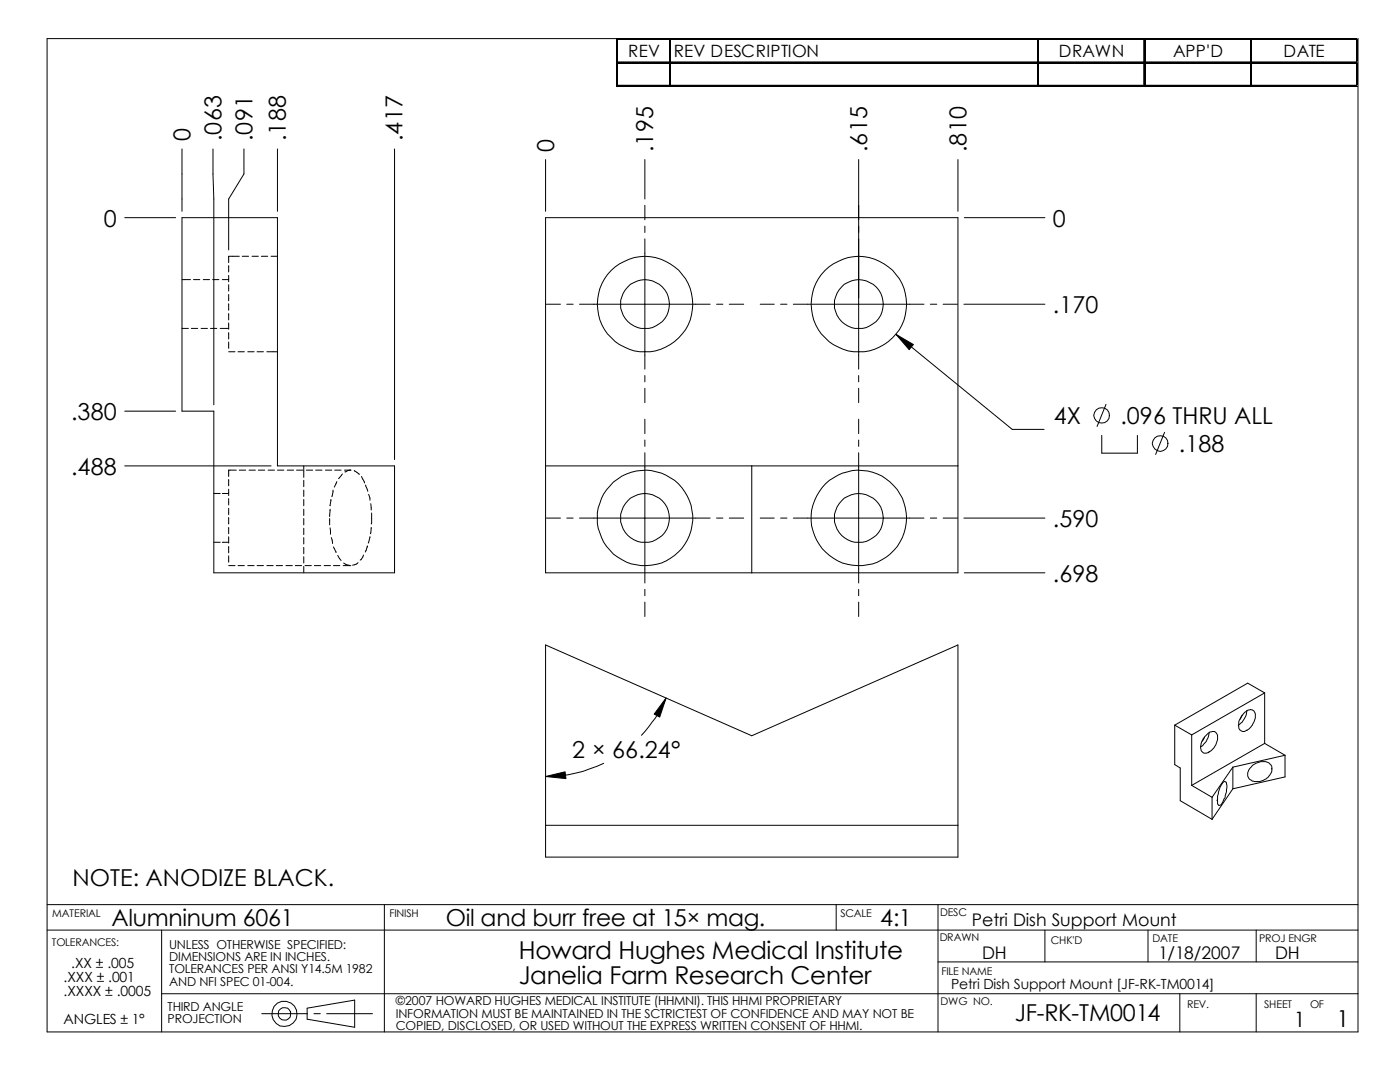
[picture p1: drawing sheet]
<svg xmlns="http://www.w3.org/2000/svg" width="279mm" height="216mm" viewBox="0 0 279 216" stroke-linecap="round" stroke-linejoin="round" font-family="sans-serif">
<g fill="none" stroke="#000" stroke-width=".2">
<path d="M9.4 7.7h261.6v198.2h-261.6zM123 7.7v9.7M123.3 12.4h147.6M123.3 17h147.6M133.6 8v9.4M207 8v9.4M228.3 8v9.4M249.5 8v9.4M270.7 8v9.4M36.3 29.7v12.5M42.5 29.7l.2 10v41.1M48.7 29.7v5l-3.1 5v10.2"/>
<path d="M55.4 29.7v12.5M78.7 29.7v62M108.9 31.8v10.4M128.7 31.8v7.9M171.4 31.8v41.9M191.2 31.8v10.4M24.9 43.4h10.2M36.3 43.4h19.1v49.6h23.3v21.3h-36v-32.3h-6.4zM36.3 55.8h1.7M38.6 55.8h1.3M40.6 55.8h1.2M42.4 55.8h1.3"/>
<path d="M44.4 55.8h1.2M45.6 53v1.3M45.6 54.9v1.3M45.6 56.8v1.3M45.6 58.8v1.2M47.8 51.1h-2.2v1.3M48.3 51.1h1.3M50.3 51.1h1.3M52.2 51.1h1.2M54.1 51.1h1.3M108.9 43.4h82.3v70.9h-82.3zM128.7 41v2.9"/>
<path d="M128.7 45.1v1.3M128.7 47.7v26M192.4 43.4h16.1M36.3 65.5h1.3M38.2 65.5h1.3M40.1 65.5h1.3M42 65.5h1.3M43.9 65.5h1.7M45.6 60.6v1.3M45.6 62.6v1.2M45.6 64.4v1.3M45.6 66.4v1.2"/>
<path d="M45.6 68.2v1.3M45.6 70.2h1.3M47.5 70.2h1.3M49.4 70.2h1.3M51.3 70.2h1.3M53.3 70.2h2.1M109.1 60.7h2.7M113.1 60.7h1.3M115.7 60.7h26M128.7 74.9v1.3M128.7 77.5v2.8M143 60.7h1.3"/>
<path d="M145.5 60.7h2.9M151.7 60.7h2.8M155.8 60.7h1.3M158.3 60.7h26.1M171.4 74.9v1.3M171.4 77.5v2.8M178.8 66.7l3.5 2-.9 1.1zM178.8 66.7l23.2 19h6.4M185.7 60.7h1.2M188.2 60.7h2.9M192.4 60.7h16.1M24.9 93h29.2"/>
<path d="M24.9 82h10.2M42.7 98.5h1.2M44.4 98.5h1.2M45.6 95.7v1.2M45.6 97.6v1.3M45.6 99.5v1.3M47.2 93.8h-1.6v1.3M47.8 93.8h1.2M49.7 93.8h1.3M51.6 93.8h1.2M53.5 93.8h1.3M55.4 93.8h1.2"/>
<path d="M57.3 93.8h1.3M59.2 93.8h1.3M60.6 93v2.2M60.6 95.8v1.3M60.6 97.8v1.3M60.6 99.7v1.2M61.1 93.8h1.3M63 93.8h1.3M64.9 93.8h1.3M66 99.7l-.1 1.2M66.5 97.8l-.3 1.3M66.8 93.8h1.3"/>
<path d="M67.2 96.1l-.5 1.1M68.3 94.6l-.7 .9M68.7 93.8h1.3M69.8 93.8l-1 .3M70.7 93.9l1 .8M72.1 95.1l.6 1.1M72.7 96.2h.1M73 96.8l.4 1.2M73.6 98.6l.2 1.2M108.9 93h82.3M128.7 83.7v2.8M128.7 87.8v1.3"/>
<path d="M128.7 90.3v26M150 93v21.3M171.4 83.7v2.8M171.4 87.8v1.3M171.4 90.3v26M219.9 86.9v3.5h7.1v-3.5M220.7 80.7l-1.8 4.4M232.4 86.3l-1.8 4.4M42.7 108.2h1.2M44.4 108.2h1.2M45.6 101.4v1.3M45.6 103.3v1.3"/>
<path d="M45.6 105.2v1.3M45.6 107.1v1.3M45.6 109.1v1.2M45.6 110.9v1.3M45.6 112.9h1.3M47.5 112.9h1.3M49.4 112.9h1.3M51.3 112.9h1.3M53.3 112.9h1.2M55.1 112.9h1.3M57.1 112.9h1.2M58.9 112.9h1.3"/>
<path d="M60.6 101.6v1.3M60.6 103.5v1.2M60.6 105.4v1.3M60.6 107.3v1.2M60.6 109.2v1.3M60.6 111.1v1.3M60.6 113v1.3M60.9 112.9h1.2M62.7 112.9h1.3M64.7 112.9h1.3M65.8 102.9h.1M65.8 103.5v1.2"/>
<path d="M65.9 105.3l.1 1.3M65.9 101.6l-.1 1.3M66.1 107.3l.3 1.2M66.5 109.1l.6 1.1M66.5 112.9h1.3M67.4 110.8l.7 1M68.5 112.9h1.5M68.6 112.4l1.1 .4M71.5 112.3l-.3 .2-.8 .3M72.6 110.7l-.7 1.1M73.3 109h.1M73.3 109l-.4 1.2"/>
<path d="M73.8 107.1l-.3 1.3M74 100.5l.1 1.3M74.1 105.2l-.2 1.3M74.2 102.4l-.1 2.2M109.1 103.4h2.7M113.1 103.4h1.3M115.7 103.4h26M128.7 117.6v1.3M143 103.4h1.3M145.5 103.4h2.9M151.7 103.4h2.8M155.8 103.4h1.3"/>
<path d="M158.3 103.4h26.1M171.4 117.6v1.3M185.7 103.4h1.2M188.2 103.4h2.9M192.4 103.4h16.1M192.4 114.3h16.1M108.9 128.7l41.1 18.1 41.2-18.1v42.3h-82.3zM128.7 120.1v2.9M132.9 139.3l-1.2 3.8-1.1-.6zM132.9 139.3a23.8 23.8 0 0 1-4.9 7.4M171.4 120.1v2.9M252.4 138.3l-14.6 8.3"/>
<path d="M252.4 138.3v10M252.4 138.3l-3.4-2-14.6 8.4M108.9 154.9l3.9-.9 .1 1.4zM120.5 152.3a26.9 26.9 0 0 1-11.6 2.6M234.4 144.7v7.9l1.1 .6v6.6l6.4 3.7M234.4 144.7l3.4 1.9M237.8 146.6v10.1M237.8 156.7l4.1 2.4M240.4 147.1l-.5 .8M240.5 147a2.01 2.01 0 0 1 2-1l.4 .6a3 3 0 0 1-.4 2.2l-.1 .2a2.54 2.54 0 0 1-2.1 1.3 1.38 1.38 0 0 1-.6-1.9l.4-1zM241.3 146.2v.2a3.6 3.6 0 0 1-1.7 2.6M241.9 159.1v4.4"/>
<path d="M244 156.2l.3-.2h.4a5.2 5.2 0 0 1-1.2 4.7l-.3-.1a3.1 3.1 0 0 1 0-2.5l.3-1zM246 153.1l-4.1 6M246 157.4l-4.1 6.1M246 153.1v4.3M247.9 142.7l-.4 .8M248.2 142.4a1.5 1.5 0 0 1 2-.6l.2 .4a2.27 2.27 0 0 1-.1 1.8l-.1 .2a2.67 2.67 0 0 1-2.2 1.8 1.04 1.04 0 0 1-.8-1.5 4.1 4.1 0 0 1 1-2.1zM248.8 141.8a3.9 3.9 0 0 1-1.7 2.9M249.9 152.7l1.2-.6a2.21 2.21 0 0 1 1.7 0 1.56 1.56 0 0 1 1.1 1.2 1.56 1.56 0 0 1-.7 1.6 3.9 3.9 0 0 1-1.8 1.1h-1a1.85 1.85 0 0 1-1.4-1.1 2.52 2.52 0 0 1 .9-2.2zM252.4 148.3l-14.6 8.4M252.4 148.3l4.1 2.4M256.5 150.7l-10.5 2.4M256.5 150.7v4.3l-10.5 2.4"/>
<path d="M108.9 164.7h82.3M9.4 185.6h261.6M9.4 180.5h261.6M32.3 185.6v20.3M32.3 198.3h238.7M76.7 180.5v25.4M166.9 180.5v5.1M187.2 180.5v25.4M187.2 191.9h83.8M208.5 185.6v6.3M229.1 185.6v6.3M235.5 198.3v7.6"/>
<path d="M250.7 185.6v6.3M250.7 198.3v7.6M52.2 202.3h9.2M61.3 201.2l9.5-1.6v5.4l-9.5-1.6zM62.7 202.3h1.2M65.2 202.3h9.1"/>
<circle cx="128.7" cy="60.7" r="4.9"/>
<circle cx="128.7" cy="60.7" r="9.5"/>
<circle cx="171.4" cy="60.7" r="4.9"/>
<circle cx="171.4" cy="60.7" r="9.5"/>
<circle cx="219.9" cy="82.9" r="1.54"/>
<circle cx="231.5" cy="88.5" r="1.54"/>
<circle cx="128.7" cy="103.4" r="9.5"/>
<circle cx="128.7" cy="103.4" r="4.9"/>
<circle cx="171.4" cy="103.4" r="4.9"/>
<circle cx="171.4" cy="103.4" r="9.5"/>
<circle cx="56.7" cy="202.3" r="2.55"/>
<circle cx="56.8" cy="202.3" r="1.27"/>
</g>
<path d="M178.8 66.7l3.5 2-.9 1.1zM132.9 139.3l-1.2 3.8-1.1-.6zM108.9 154.9l3.9-.9 .1 1.4z" fill="#000"/>
<path d="M123.1 7.7v9.7M123.3 7.8h147.7M123.3 12.5h147.7M123.3 17.2h147.7M133.7 8v9.4M207.2 8v9.4M228.5 8v9.4M249.6 8v9.4M270.9 8v9.4" fill="none" stroke="#000" stroke-width=".25"/>
<path d="M270.9 7.7h.2M270.9 12.4h.2M270.9 17h.2" fill="none" stroke="#c0c0c0" stroke-width=".2"/>
<g font-size="4.9">
<text x="103.5" y="191.3">Howard Hughes Medical Institute</text>
<text x="103.5" y="196.3">Janelia Farm Research Center</text>
</g>
<g font-size="4.7">
<text x="38" y="28.1" transform="rotate(-90 38 28.1)">0</text>
<text x="44.2" y="28.1" transform="rotate(-90 44.2 28.1)">.063</text>
<text x="50.4" y="28.1" transform="rotate(-90 50.4 28.1)">.091</text>
<text x="57.1" y="28.1" transform="rotate(-90 57.1 28.1)">.188</text>
<text x="80.3" y="28.1" transform="rotate(-90 80.3 28.1)">.417</text>
<text x="110.6" y="30.3" transform="rotate(-90 110.6 30.3)">0</text>
<text x="130.4" y="30.3" transform="rotate(-90 130.4 30.3)">.195</text>
<text x="173.1" y="30.3" transform="rotate(-90 173.1 30.3)">.615</text>
<text x="192.9" y="30.3" transform="rotate(-90 192.9 30.3)">.810</text>
<text x="20.7" y="45.2">0</text>
<text x="210.1" y="45.2">0</text>
<text x="210.1" y="62.5">.170</text>
<text x="14.2" y="83.8">.380</text>
<text x="210.3" y="84.6">4X</text>
<text x="223.6" y="84.6">.096 THRU ALL</text>
<text x="14.2" y="94.7">.488</text>
<text x="235.3" y="90.2">.188</text>
<text x="210.1" y="105.2">.590</text>
<text x="210.1" y="116.1">.698</text>
<text x="114.2" y="151.3">2 × 66.24°</text>
<text x="14.5" y="176.7">NOTE: ANODIZE BLACK.</text>
<text x="22.3" y="184.8">Alumninum 6061</text>
<text x="89" y="184.7">Oil and burr free at 15× mag.</text>
<text x="175.7" y="184.7">4:1</text>
<text x="202.5" y="203.7">JF-RK-TM0014</text>
<text x="266.7" y="205">1</text>
</g>
<text font-size="4.2" x="258.2" y="204.9">1</text>
<g font-size="3.5">
<text x="194" y="184.7">Petri Dish Support Mount</text>
<text x="196" y="191.3">DH</text>
<text x="231.2" y="191.3">1/18/2007</text>
<text x="254.5" y="191.3">DH</text>
</g>
<g font-size="3.4">
<text x="125.4" y="11.4">REV</text>
<text x="134.4" y="11.4">REV DESCRIPTION</text>
<text x="211.3" y="11.4">DRAWN</text>
<text x="234.1" y="11.4">APP'D</text>
<text x="256.1" y="11.4">DATE</text>
</g>
<g font-size="2.8">
<text x="12.7" y="195.9">.XXX ± .001</text>
<text x="14.2" y="193.1">.XX ± .005</text>
<text x="189.8" y="197.3">Petri Dish Support Mount [JF-RK-TM0014]</text>
<text x="12.7" y="198.8">.XXXX ± .0005</text>
<text x="12.7" y="204.4">ANGLES ± 1°</text>
</g>
<g font-size="2.5">
<text x="33.8" y="189.3">UNLESS OTHERWISE SPECIFIED:</text>
<text x="33.8" y="191.8">DIMENSIONS ARE IN INCHES.</text>
<text x="33.8" y="194.2">TOLERANCES PER ANSI Y14.5M 1982</text>
<text x="33.8" y="196.7">AND NFI SPEC 01-004.</text>
<text x="33.4" y="201.7">THIRD ANGLE</text>
<text x="79" y="203">INFORMATION MUST BE MAINTAINED IN THE SCTRICTEST OF CONFIDENCE AND MAY NOT BE</text>
<text x="79" y="200.5">©2007 HOWARD HUGHES MEDICAL INSTITUTE (HHMNI). THIS HHMI PROPRIETARY</text>
<text x="33.4" y="204.1">PROJECTION</text>
<text x="79" y="205.5">COPIED, DISCLOSED, OR USED WITHOUT THE EXPRESS WRITTEN CONSENT OF HHMI.</text>
</g>
<g font-size="2.1">
<text x="10.4" y="182.9">MATERIAL</text>
<text x="77.7" y="183">FINISH</text>
<text x="167.7" y="182.9">SCALE</text>
<text x="187.6" y="182.7">DESC</text>
<text x="10.3" y="188.8">TOLERANCES:</text>
<text x="187.5" y="187.7">DRAWN</text>
<text x="209.7" y="188.3">CHK'D</text>
<text x="230" y="187.9">DATE</text>
<text x="251.3" y="187.9">PROJ ENGR</text>
<text x="187.9" y="194.5">FILE NAME</text>
<text x="187.7" y="200.6">DWG NO.</text>
<text x="236.9" y="201.2">REV.</text>
<text x="252.3" y="201.1">SHEET</text>
<text x="261.5" y="201.1">OF</text>
</g>
</svg>
